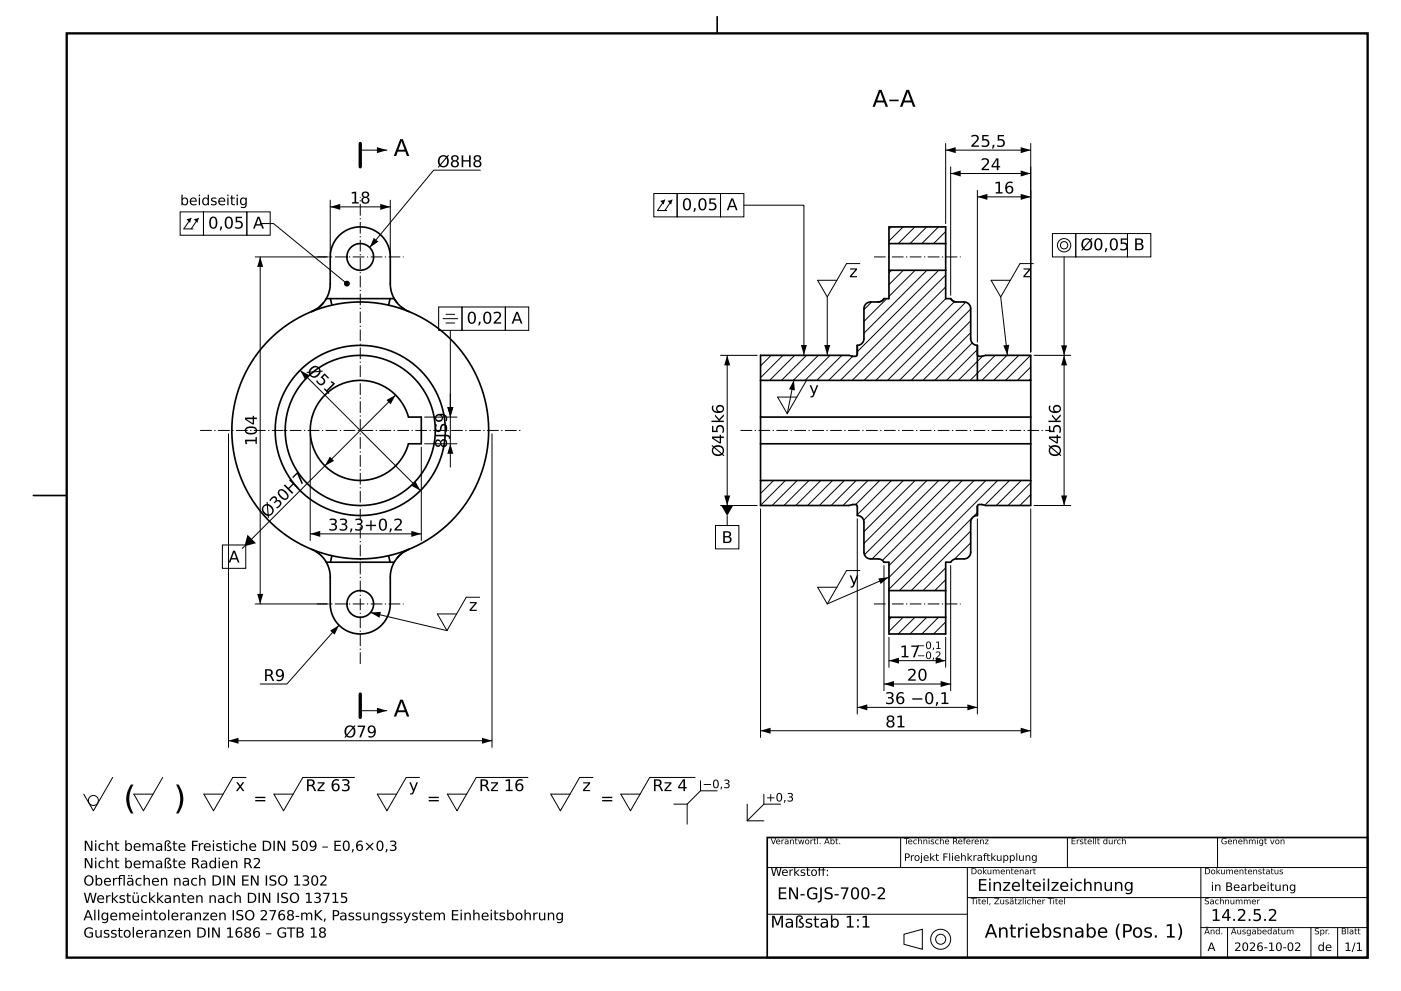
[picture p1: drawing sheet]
<svg xmlns="http://www.w3.org/2000/svg" width="420mm" height="297mm" viewBox="0 0 420 297" stroke-linecap="round" stroke-linejoin="round" font-family="sans-serif">
<path d="M20 10h390v277h-390z" fill="none" stroke="#000" stroke-width=".7" stroke-linecap="butt"/>
<g fill="#000">
<path d="M113 44.1l3 .9-3 .9zM197.9 60.2l1.4-.3-.3 1.4zM200.1 60.2l1.4-.3-.3 1.4zM283.5 45l3-.9v1.8zM285 52l3-.9v1.8zM293 59l3-.9v1.8zM306 58.1l3 .9-3 .9zM306 51.1l3 .9-3 .9zM306 44.1l3 .9-3 .9zM55.9 65.7l1.4-.3-.3 1.4zM58.1 65.7l1.4-.3-.3 1.4zM78 77l.9 3h-1.8z"/>
<path d="M99 62l3-.9v1.8zM112 71.3l1.4 1.1-2.6 1.8zM114 61.1l3 .9-3 .9zM90 111l2.7 1.5-1.2 1.2zM115.8 119.9l2.8-1.5-1.5 2.8zM218 106.5l.9 3h-1.8zM238 113.9l.3 3.1-1.8-.3zM240.1 103.4h1.8l-.9 3zM247.1 103.4h1.8l-.9 3zM300.8 103.5l1.8-.2-.6 3.1zM319 106.5l.9 3h-1.8zM318.1 103.5h1.8l-.9 3z"/>
<path d="M98.9 136.8l1.3 1.3-2.8 1.5zM134.1 122h1.8l-.9 3zM135 133l.9 3h-1.8zM93 160l3-.9v1.8zM124.5 144.3l1.5 2.7-2.7-1.5zM123.3 159.1l3 .9-3 .9zM217.1 148.5h1.8l-.9 3zM216.2 151.5h3.6l-1.8 3.1zM318.1 148.5h1.8l-.9 3zM74.2 160.3l2.5 2.5-3.4 .9zM263.3 173.4l3.1-.4-2.4 2zM77.1 178h1.8l-.9 3z"/>
<path d="M99 189l2.6-1.6-1.3 2.8zM111.1 183.6l3.1-.2-.4 1.7zM266.5 198l3-.9v1.8zM280.5 197.1l3 .9-3 .9zM113 212.1l3 .9-3 .9zM228 219l3-.9v1.8zM257 212l3-.9v1.8zM265 205l3-.9v1.8zM282 204.1l3 .9-3 .9zM290 211.1l3 .9-3 .9zM306 218.1l3 .9-3 .9zM68.5 222l3-.9v1.8z"/>
<path d="M144.5 221.1l3 .9-3 .9z"/>
</g>
<g fill="none" stroke="#000" stroke-width=".3">
<path d="M99 60v16M108 45h8M117 60v16M144 51h-14l-19.2 23.2M196 58h7v7h-7zM199.3 59.9l-2.2 3.2h2.8M201.5 59.9l-2.2 3.2M203 58h13v7h-13zM216 58h7v7h-7zM283.5 45h25.5M283.5 43v24M285 50v38.5"/>
<path d="M285 52h24M293 57v45.5M293 59h16M309 43v62.5M54 63.5h7v7h-7zM57.3 65.4l-2.2 3.2h2.8M59.5 65.4l-2.2 3.2M61 63.5h13v7h-13zM74 63.5h7v7h-7zM76.5 77h21.5M78 67h4l22 18M78 77v104"/>
<path d="M99 62h18M223 61.5h18v44.9M257.8 79h-4l-5.8 10-2.9-5h5.8M267.2 68l-.7 .7M270.7 68l-4.2 4.2M274.3 68l-5 5M277.8 68l-5 5M281.3 68l-5 5M283.5 72.9l-.1 .1M283.5 69.4l-3.6 3.6M309.8 79h-4l-5.8 10-2.9-5h5.8M315.5 70h7v7h-7z"/>
<path d="M319 77v74.5M322.5 70h15.5v7h-15.5zM338 70h7v7h-7zM131.5 92h7v7h-7zM132.8 95.5h4.4M133.7 94.2h2.6M133.7 96.8h2.6M135 99v41M138.5 92h13v7h-13zM151.5 92h7v7h-7zM248 89v17.4M261.3 90.5l-2.3 2.3"/>
<path d="M265.8 89.5l-6.8 6.8M267.3 81l-.8 .8M270.8 81l-4.3 4.3M274.3 81l-7.8 7.8M277.9 81l-18.9 18.9M281.4 81l-24.4 24.4M283.5 86l-28 28M283.5 82.4l-31.6 31.6M283.5 89.5l-24.5 24.5M286.1 90.4l-23.5 23.6M289.5 90.6l-23.4 23.4M291 92.6l-21.4 21.4"/>
<path d="M291 99.7l-14.3 14.3M291 96.2l-17.8 17.8M300 89l2 17.4M90 111l36 36M118.6 118.4l-43.1 43.1M216 106.5h11M218 106.5v45M231.2 106.5l-3.2 3.2M234.7 106.5l-6.7 6.7M238 113.9l-2 10.1M238.2 106.5l-7.5 7.5M241.8 106.5l-7.5 7.5"/>
<path d="M245.3 106.5l-7.5 7.5M245.8 114h-4l-5.8 10-2.9-5h5.8M248.8 106.5l-7.5 7.5M252.4 106.5l-7.5 7.5M255.6 106.8l-7.2 7.2M291.5 102.8l-11.3 11.2M293 104.8l-9.2 9.2M294.6 106.8l-7.3 7.2M298.3 106.5l-7.5 7.5M301.9 106.5l-7.5 7.5M305.4 106.5l-7.5 7.5M308.9 106.5l-7.5 7.5"/>
<path d="M309 113.5l-.5 .5M309 110l-4 4M310 106.5h11M68.5 130v94M93 130v32M126.3 134v28M127.3 125h9.7M127.3 133h9.7M147.5 130v94M93 160h33.3M214.5 157.5h7v7h-7zM216 151.5h11"/>
<path d="M218 154.6v2.9M228 152.5v68.5M228.4 144l-.4 .4M231.9 144l-3.9 3.9M235.5 144l-7.5 7.4M239 144l-7.5 7.5M242.5 144l-7.5 7.5M246.1 144l-7.5 7.5M249.6 144l-7.5 7.5M253.1 144l-7.5 7.5M256.7 144l-7.5 7.5M257 155.5v58.5"/>
<path d="M260.2 144l-7.5 7.5M263.7 144l-7.2 7.2M267.3 144l-10.3 10.3M270.8 144l-11.9 11.9M274.3 144l-15.3 15.3M277.9 144l-18.9 18.9M281.4 144l-22.2 22.3M284.9 144l-23.5 23.5M288.5 144l-24 24M291 159.2l-17.8 17.8M292 144l-25.5 25.5M293 153.6l-23.4 23.4"/>
<path d="M293 155.5v58.5M295.6 144l-29.1 29.1M299.1 144l-32.6 32.6M302.6 144l-7.4 7.4M306.2 144l-7.5 7.5M309 148.2l-3.3 3.3M309 144.7l-6.8 6.8M309 152.5v68.5M310 151.5h11M66.7 163.3h7v7h-7zM73.3 163.7l-.7 .7M143.8 179h-4l-5.8 10-2.9-5h5.8"/>
<path d="M257.8 171h-4l-5.8 10-2.9-5h5.8M265 169.5v37.5M266.4 173l-18.4 8M283.5 173.7l-3.3 3.3M283.5 170.2l-6.8 6.8M285 169.5v37.5M290.7 166.5l-.7 .7M291 162.7l-4.9 4.9M76.5 181h21.5M101.6 187.4l-15.6 17.6h-8M111.1 183.6l22.9 5.4M266.5 191v9"/>
<path d="M266.5 198h17M267.2 185l-.7 .7M270.7 185l-4.2 4.2M274.3 185l-5 5M277.8 185l-5 5M281.3 185l-5 5M283.5 189.9l-.1 .1M283.5 186.4l-3.6 3.6M283.5 191v9M108 213h8M228 219h81M257 212h36"/>
<path d="M265 205h20M33.8 233l-5.8 10-2.9-5M48.8 233l-5.8 10-2.9-5h5.8M68.5 222h79M73.8 233h-4l-5.8 10-2.9-5h5.8M106.3 233h-15.5l-5.8 10-2.9-5h5.8M125.8 233h-4l-5.8 10-2.9-5h5.8M158.3 233h-15.5l-5.8 10-2.9-5h5.8M177.8 233h-4l-5.8 10-2.9-5h5.8M208.4 233h-13.6l-5.8 10-2.9-5h5.8M210 237l-4 4M210 237h5"/>
<path d="M210 234v3M229 238v3M202 241h4M206 241v6M224 241v5M224 246h5M229 241h5M229 241l-5 5M270 251v9M320 251v9M365 251v9M230 260h180"/>
<path d="M230 274h60M290 269h120M290 260v27M360 260v27M360 278h50M368 278v9M393 278v9M401 278v9M271 280l5.5-1.5v6l-5.5-1.5z"/>
<circle cx="319" cy="73.5" r="2"/>
<circle cx="319" cy="73.5" r="1.1"/>
<circle cx="28" cy="239.9" r="1.5"/>
<circle cx="282" cy="281.5" r="3"/>
<circle cx="282" cy="281.5" r="1.5"/>
</g>
<circle cx="104" cy="85" r=".7" fill="#000" stroke="#000" stroke-width=".35"/>
<g fill="none" stroke="#000" stroke-width=".5">
<path d="M215 5v5M266.5 73v8M266.5 73v-5h17v5M266.5 73h17M283.5 73v8M97 90.7l-1.3 1.3M97.8 89.5l-.1 .2a9 9 0 0 1-4.3 3.7l1.4-.7M97.8 89.5h1.3M97.8 89.5l.8-1.7 .4-1.8v-9a9 9 0 0 1 9-9 9 9 0 0 1 9 9v9l.4 1.8 .8 1.7M99.1 89.5h17.8M99.1 89.5l.4 2M116.9 89.5h1.3"/>
<path d="M116.9 89.5l-.4 2M118.2 89.5l.2 .4M118.4 89.9l.6 .8M118.4 89.9a9 9 0 0 0 4.2 3.5M120.3 92l.9 .7M266.5 81v8.5h-1.5a2 2 0 0 1-1.7 1h-2.3a2 2 0 0 0-2 2v9a2 2 0 0 1-2 2M266.5 81h17M283.5 81v8.5h1.5a2 2 0 0 0 1.7 1h2.3a2 2 0 0 1 2 2v9a2 2 0 0 0 2 2M97.7 118.1a15 15 0 0 1 24.8 6.9h3.8v8h-3.8a15 15 0 0 1-22.2 8.9 15 15 0 0 1-2.6-23.8zM228 114h81M228 114v11M257 106.2v.1a.94 .94 0 0 1-1.3 .5l-1.2-.3h-26.5v7.5"/>
<path d="M257 103.5v2.7M293 103.5v2.8a.94 .94 0 0 0 1.3 .5l1.2-.3h13.5v7.5M293 103.5v10.5M309 114v11M228 125h81M228 133v11M228 125v8M228 133h81M309 125v8M309 133v11M10 148.5h10M228 144v7.5h26.5l1.2-.3a.86 .86 0 0 1 1.3 .6v2.7a2 2 0 0 1 2 2v9a2 2 0 0 0 2 2h2.3a2 2 0 0 1 1.7 1h1.5v8.5"/>
<path d="M228 144h81M293 151.8v2.7M293 154.5a2 2 0 0 0-2 2v9a2 2 0 0 1-2 2h-2.3a2 2 0 0 0-1.7 1h-1.5v8.5M309 144v7.5h-13.5l-1.2-.3a.86 .86 0 0 0-1.3 .6M93.4 164.6a9 9 0 0 1 4.4 3.9M94.8 165.3l.9 .7M97.8 168.5h1.3M97.8 168.5l.8 1.7 .4 1.8v9a9 9 0 0 0 9 9 9 9 0 0 0 9-9v-9l.4-1.8 .8-1.7M99.1 168.5h17.8M99.5 166.5l-.4 2M116.5 166.5l.4 2M116.9 168.5h1.3"/>
<path d="M120.3 166l-1.3 1.3M121.2 165.3l1.4-.7a9 9 0 0 0-4.4 3.9M266.5 177h17M266.5 177v8M283.5 177v8M266.5 185v5h17v-5M266.5 185h17M230 251h180v36h-180z"/>
<circle cx="108" cy="77" r="4"/>
<circle cx="108" cy="129" r="38.5"/>
<circle cx="108" cy="129" r="25.5"/>
<circle cx="108" cy="129" r="22.5"/>
<circle cx="108" cy="181" r="4"/>
</g>
<path d="M95 77h26M262 77h26M60 129h96M222 129h93M95 181h26M108 199v-140M262 181h26" fill="none" stroke="#000" stroke-width=".3" stroke-dasharray="3.5 .7 .4 .7" stroke-linecap="butt"/>
<path d="M108 43v7M108 208v7" fill="none" stroke="#000" stroke-width="1"/>
<g font-size="9.7">
<text x="37" y="242.5">(</text>
<text x="52" y="242.5">)</text>
</g>
<g font-size="6.9">
<text x="261.5" y="32">A–A</text>
<text x="118" y="46.8">A</text>
<text x="118" y="214.8">A</text>
</g>
<text font-size="5.6" x="295.2" y="281">Antriebsnabe (Pos. 1)</text>
<g font-size="4.9">
<text x="290.8" y="44">25,5</text>
<text x="131" y="50.1">Ø8H8</text>
<text x="293.9" y="51">24</text>
<text x="297.9" y="58">16</text>
<text x="104.9" y="61">18</text>
<text x="204.4" y="63">0,05</text>
<text x="217.8" y="63">A</text>
<text x="62.4" y="68.5">0,05</text>
<text x="75.8" y="68.5">A</text>
<text x="323.9" y="75">Ø0,05</text>
<text x="339.8" y="75">B</text>
<text x="254.6" y="83.1">z</text>
<text x="306.6" y="83.1">z</text>
<text x="139.9" y="97">0,02</text>
<text x="153.3" y="97">A</text>
<text x="91.7" y="111.3" transform="rotate(45 91.7 111.3)">Ø51</text>
<text x="242.6" y="118.1">y</text>
<text x="77" y="133.6" transform="rotate(-90 77 133.6)">104</text>
<text x="134" y="134.3" transform="rotate(-90 134 134.3)">8JS9</text>
<text x="217" y="137" transform="rotate(-90 217 137)">Ø45k6</text>
<text x="318" y="137" transform="rotate(-90 318 137)">Ø45k6</text>
<text x="80.2" y="155.4" transform="rotate(-45 80.2 155.4)">Ø30H7</text>
<text x="98.3" y="159">33,3+0,2</text>
<text x="216.3" y="162.8">B</text>
<text x="68.5" y="168.6">A</text>
<text x="254.6" y="175.1">y</text>
<text x="140.6" y="183.1">z</text>
<text x="269.7" y="197">17</text>
<text x="79" y="204.1">R9</text>
<text x="271.9" y="204">20</text>
<text x="265.2" y="211">36 −0,1</text>
<text x="103" y="221">Ø79</text>
<text x="265.4" y="218">81</text>
<text x="70.6" y="237.1">x</text>
<text x="91.6" y="237.1">Rz 63</text>
<text x="122.6" y="237.1">y</text>
<text x="143.6" y="237.1">Rz 16</text>
<text x="174.6" y="237.1">z</text>
<text x="195.6" y="237.1">Rz 4</text>
<text x="76" y="241">=</text>
<text x="128" y="241">=</text>
<text x="180" y="241">=</text>
<text x="233" y="269.5">EN-GJS-700-2</text>
<text x="293" y="267">Einzelteilzeichnung</text>
<text x="231" y="278">Maßstab 1:1</text>
<text x="363" y="276">14.2.5.2</text>
</g>
<g font-size="4.2">
<text x="54" y="61.5">beidseitig</text>
<text x="25" y="255">Nicht bemaßte Freistiche DIN 509 – E0,6×0,3</text>
<text x="25" y="260.2">Nicht bemaßte Radien R2</text>
<text x="25" y="265.4">Oberfächen nach DIN EN ISO 1302</text>
<text x="35.2" y="265.4">l</text>
<text x="25" y="275.8">Allgemeintoleranzen ISO 2768-mK, Passungssystem Einheitsbohrung</text>
<text x="25" y="270.6">Werkstückkanten nach DIN ISO 13715</text>
<text x="25" y="281">Gusstoleranzen DIN 1686 – GTB 18</text>
</g>
<g font-size="3.5">
<text x="210.6" y="236.2">−0,3</text>
<text x="229.6" y="240.2">+0,3</text>
<text x="231" y="262.5">Werkstof:</text>
<text x="245.1" y="262.5">f</text>
<text x="363" y="267">in Bearbeitung</text>
<text x="362" y="285">A</text>
<text x="370" y="285">2026-10-02</text>
<text x="395" y="285">de</text>
<text x="403" y="285">1/1</text>
</g>
<g font-size="3.1">
<text x="274.8" y="194.5">−0,1</text>
<text x="274.8" y="197.5">−0,2</text>
<text x="271" y="258">Projekt Fliehkraftkupplung</text>
</g>
<g font-size="2.5">
<text x="231" y="253">Verantwortl. Abt.</text>
<text x="271" y="253">Technische Referenz</text>
<text x="321" y="253">Erstellt durch</text>
<text x="366" y="253">Genehmigt von</text>
<text x="291" y="262">Dokumentenart</text>
<text x="361" y="262">Dokumentenstatus</text>
<text x="291" y="271">Titel, Zusätzlicher Titel</text>
<text x="361" y="271">Sachnummer</text>
<text x="361" y="280">Änd.</text>
<text x="369" y="280">Ausgabedatum</text>
<text x="394" y="280">Spr.</text>
<text x="402" y="280">Blatt</text>
</g>
</svg>
